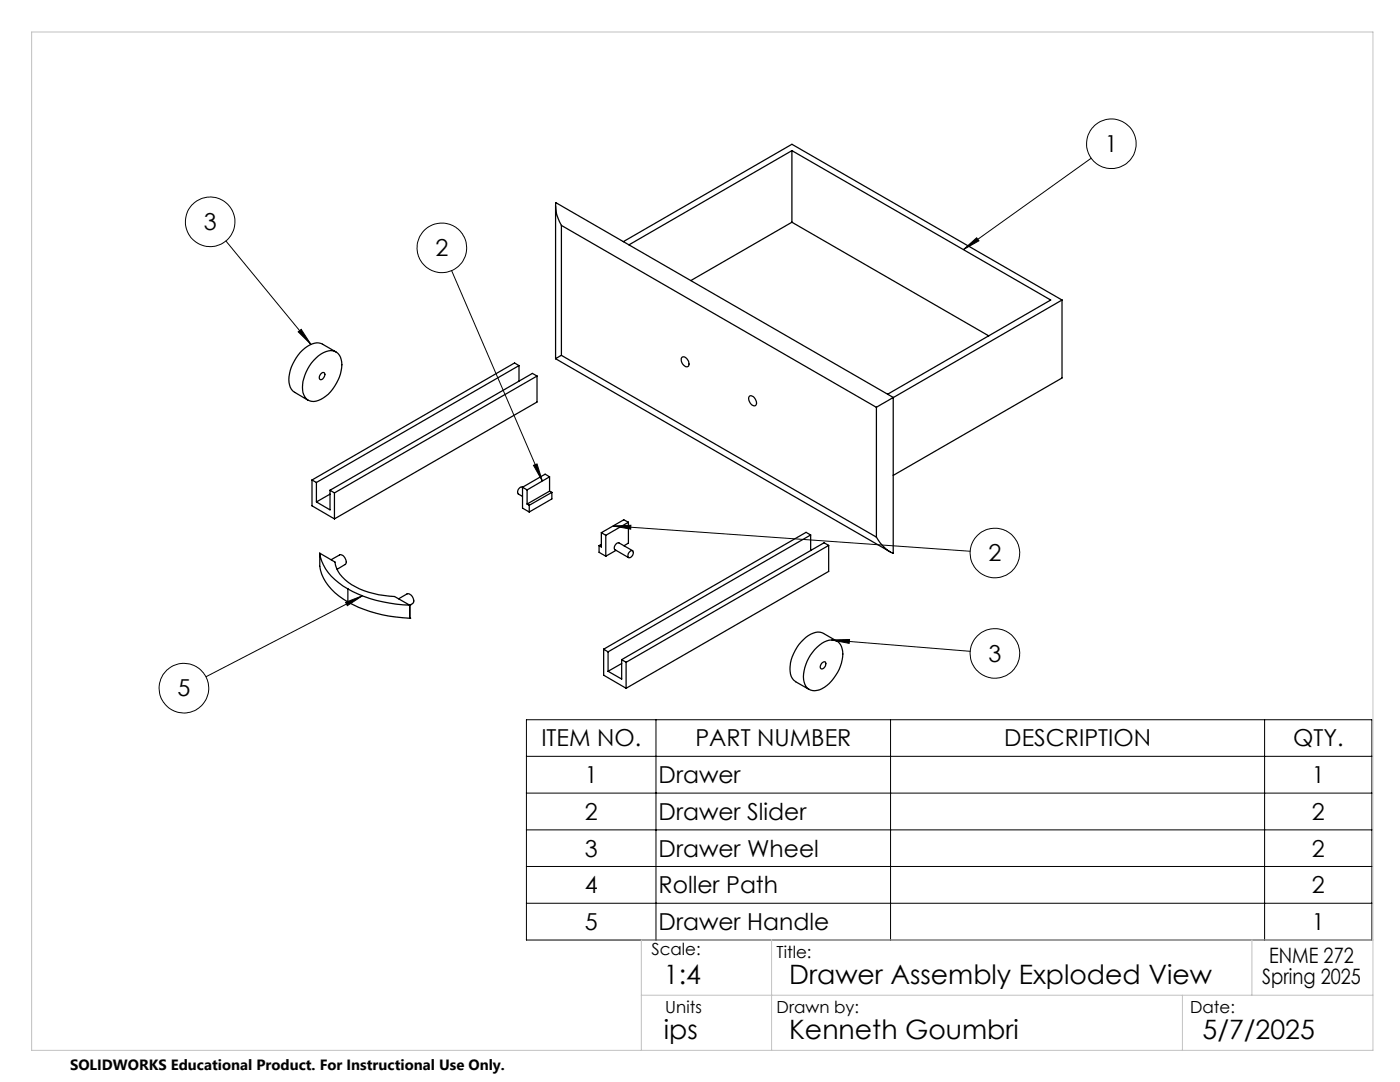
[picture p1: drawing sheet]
<svg xmlns="http://www.w3.org/2000/svg" width="279mm" height="216mm" viewBox="0 0 279 216" stroke-linecap="round" stroke-linejoin="round" font-family="sans-serif">
<g fill="none" stroke="#000" stroke-width=".25">
<path d="M158 30.1l51.7 29.8-32.6 18.8M158 30.1l-32.5 18.8M158 30.1v14.2M110.9 41.1v30.5M112 45l-1-2.7-.1-1.9 67.4 38.9M112 45l62.9 36.3M112 45v25.9M124.4 48.2l33.6-19.4 53.9 31.1M158 44.3l-20.1 11.7M158 44.3l39.3 22.7M211.9 59.9l-33.6 19.4M211.9 59.9v15.5l-33.6 19.5"/>
<path d="M62.6 71.9a4.7 4.7 0 0 1 3.8-1.9 2.49 2.49 0 0 1 1.8 2.8 8.4 8.4 0 0 1-4.7 7.1 2.18 2.18 0 0 1-3.1-2 8.3 8.3 0 0 1 2.2-6zM64 74.6a.47 .47 0 0 1 .8-.1 .96 .96 0 0 1-.9 1.2l-.2-.3zM67.1 70.2l-2.7-1.5a3.2 3.2 0 0 0-3.5 .8 8.3 8.3 0 0 0-3.1 7.3 2.22 2.22 0 0 0 1 1.5l2.7 1.6M103.6 73l-.9-.6-40.4 23.4M103.6 73l-40.5 23.3M103.6 73v3.1M107.2 75l-40.5 23.4M107.2 75v5.2l-40.5 23.3M107.2 75l-.9-.5-40.4 23.3M110.9 71.6l66.8 38.5M112 70.9l-1.1 .7M112 70.9l62.9 36.3"/>
<path d="M136.1 71.3a1.13 1.13 0 0 1 1.4 1.3 .56 .56 0 0 1-.4 .6 .56 .56 0 0 1-.7-.4l-.4-.8zM149.5 79.1a1.07 1.07 0 0 1 1.5 1.1 .6 .6 0 0 1-.3 .8 .6 .6 0 0 1-.8-.4l-.5-.8zM178.3 79.3l-3.4 2M178.3 79.3v31.1a7.2 7.2 0 0 1-3.4-3.2M62.3 95.8v5.1l4.4 2.6M62.3 95.8l.8 .5M63.1 96.3v3.9M65.9 97.8v3.9l-2.8-1.5M65.9 97.8l.8 .6M65.9 98.6l-2.8 1.6M66.7 98.4v5.1M104.3 97.2a.89 .89 0 0 0-.9 .4 .89 .89 0 0 0 0 1l.9 .5"/>
<path d="M104.3 97.2v4.2l1.3 .8M104.3 97.2l.9 .6M105.2 97.8v2.8M109.7 98l-4.5 2.6M109.7 95.1l-4.5 2.7M109.7 95.1v2.9M109.7 95.1l-.9-.5-4.5 2.6M109.7 98l.4 .2M110.1 98.2l-4.5 2.6M110.1 98.2v1.4l-4.5 2.6M174.9 81.3v25.9M63.8 110.4l3.1 1.7a7.4 7.4 0 0 0 4.9 5.4l1.8 .7 2 .5 3.1 .3 3.1 1.8"/>
<path d="M63.8 110.4a10.1 10.1 0 0 0 5.6 7.1M63.8 110.4a9.2 9.2 0 0 0 4.7 9.1l.9 .6M66.1 111.7l1.7-1a1.26 1.26 0 0 1 1.1 1.9l-1.6 1M69.4 117.5a26.7 26.7 0 0 0 12.4 3.3M69.4 117.5v2.6M79.6 119.5l1.6-1a1.28 1.28 0 0 1 1.1 1.9l-.5 .4M105.2 100.6l.4 .2M105.6 100.8v1.4M119.6 108.9v1.3l1.3 .8M120 106.3l.9 .5M120 106.3v2.8l-.4-.2M120 108.6l-.4 .3"/>
<path d="M120.9 106.8v4.2M122.9 109.8l-2 1.2M125.4 104.2l-.9-.5-4.5 2.6M125.4 104.2l-4.5 2.6M125.4 104.2v4.2l-.9 .5M125.6 110.2a.45 .45 0 0 1 .8-.1 .91 .91 0 0 1-1 1.1l-.1-.5zM126.3 109.9l-2.8-1.6a.91 .91 0 0 0-.7 1.4l2.6 1.6M161.8 106.8l-.9-.6-40.4 23.3M161.8 106.8l-40.4 23.3M161.8 106.8v3.1M165.4 108.8l-40.4 23.4M165.4 108.8v5.2l-40.4 23.3"/>
<path d="M165.4 108.8l-.9-.5-40.4 23.3M69.4 120.1a27.8 27.8 0 0 0 12.4 3.3M81.8 120.8h.1M81.8 123.4h.1M81.8 120.8v2.6M120.5 129.5v5.2l4.5 2.6M120.5 129.5l.9 .6M121.4 130.1v3.8M124.1 131.6v3.9l-2.7-1.6M124.1 131.6l.9 .6M124.1 132.4l-2.7 1.5M125 132.2v5.1"/>
<path d="M162.6 129.6a4.4 4.4 0 0 1 4.2-1.8 2.88 2.88 0 0 1 1.4 3.3 8.7 8.7 0 0 1-4.7 6.6 2.23 2.23 0 0 1-3.1-2.1 8.5 8.5 0 0 1 2.2-6zM164 132.4l.4-.3h.3a.92 .92 0 0 1-.9 1.3l-.1-.3zM167 128l-2.6-1.6a3.2 3.2 0 0 0-3.6 .8 7.8 7.8 0 0 0-2.9 7.8l.9 1 2.7 1.6"/>
</g>
<g fill="none" stroke="#000" stroke-width=".2">
<path d="M217.8 31.6l-25.5 18.2M45.1 48.1l17 20.6M90.1 54l18.1 42M192.3 49.8l2.6-2.4 .5 .6zM59.5 66.2l.6-.5 2 3zM106.5 92.9l.7-.3 1 3.4zM72.3 118.9l-31.2 16.1M122.3 105l3.6-.2v.8zM122.3 105l71.3 5M69 120.2l3.3-1.3-3 2zM165.9 127.7l3.6-.1v.8zM165.9 127.7l27.7 2.3"/>
<path d="M105.1 143.6h168.7v44h-168.7zM105.1 150.9h168.7M105.1 158.3h168.7M130.9 143.6v44M177.7 143.6v44M252.4 143.6v44M105.1 165.6h168.7M105.1 172.9h168.7M105.1 180.2h168.7"/>
<circle cx="221.8" cy="28.7" r="4.9"/>
<circle cx="41.9" cy="44.3" r="4.9"/>
<circle cx="88.2" cy="49.5" r="5"/>
<circle cx="198.6" cy="110.3" r="4.9"/>
<circle cx="36.7" cy="137.3" r="4.9"/>
<circle cx="198.5" cy="130.4" r="4.9"/>
</g>
<path d="M6.3 6.4h267.7v203.2h-267.7zM128 198.6h146M154 187.6v22M236 198.6v11M249.8 187.6v11M274 187.6h-146v22" fill="none" stroke="#c0c0c0" stroke-width=".2"/>
<path d="M59.5 66.2l.6-.5 2 3zM165.9 127.7l3.6-.1v.8zM106.5 92.9l.7-.3 1 3.4zM122.3 105l3.6-.2v.8zM192.3 49.8l2.6-2.4 .5 .6zM69 120.2l3.3-1.3-3 2z" fill="#000"/>
<g font-size="5.3">
<text x="132.5" y="196.4">1:4</text>
<text x="157.5" y="196.4">Drawer Assembly Exploded View</text>
<text x="132.5" y="207.4">ips</text>
<text x="157.5" y="207.4">Kenneth Goumbri</text>
<text x="240" y="207.4">5/7/2025</text>
</g>
<g font-size="4.7">
<text x="220.5" y="30.3">1</text>
<text x="40.7" y="45.9">3</text>
<text x="86.9" y="51.1">2</text>
<text x="197.3" y="112">2</text>
<text x="197.3" y="132">3</text>
<text x="35.4" y="139">5</text>
<text x="108" y="148.9">ITEM NO.</text>
<text x="138.8" y="148.9">PART NUMBER</text>
<text x="200.4" y="148.9">DESCRIPTION</text>
<text x="258" y="148.9">QTY.</text>
<text x="116.7" y="156.3">1</text>
<text x="131.4" y="156.3">Drawer</text>
<text x="261.8" y="156.3">1</text>
<text x="116.7" y="163.6">2</text>
<text x="131.4" y="163.6">Drawer Slider</text>
<text x="261.8" y="163.6">2</text>
<text x="116.7" y="170.9">3</text>
<text x="131.4" y="170.9">Drawer Wheel</text>
<text x="261.8" y="170.9">2</text>
<text x="116.7" y="178.2">4</text>
<text x="131.4" y="178.2">Roller Path</text>
<text x="261.8" y="178.2">2</text>
<text x="116.7" y="185.6">5</text>
<text x="131.4" y="185.6">Drawer Handle</text>
<text x="261.8" y="185.6">1</text>
</g>
<g font-size="4.2">
<text x="251.9" y="196.4">Spring 2025</text>
<text x="253.3" y="192.2">ENME 272</text>
</g>
<g font-size="3.3">
<text x="130" y="190.6">Scale:</text>
<text x="155" y="191.2">Title:</text>
<text x="132.8" y="202.2">Units</text>
<text x="155" y="202.2">Drawn by:</text>
<text x="237.5" y="202.2">Date:</text>
</g>
<text font-size="3" x="14" y="213.5">SOLIDWORKS Educational Product. For Instructional Use Only.</text>
</svg>
